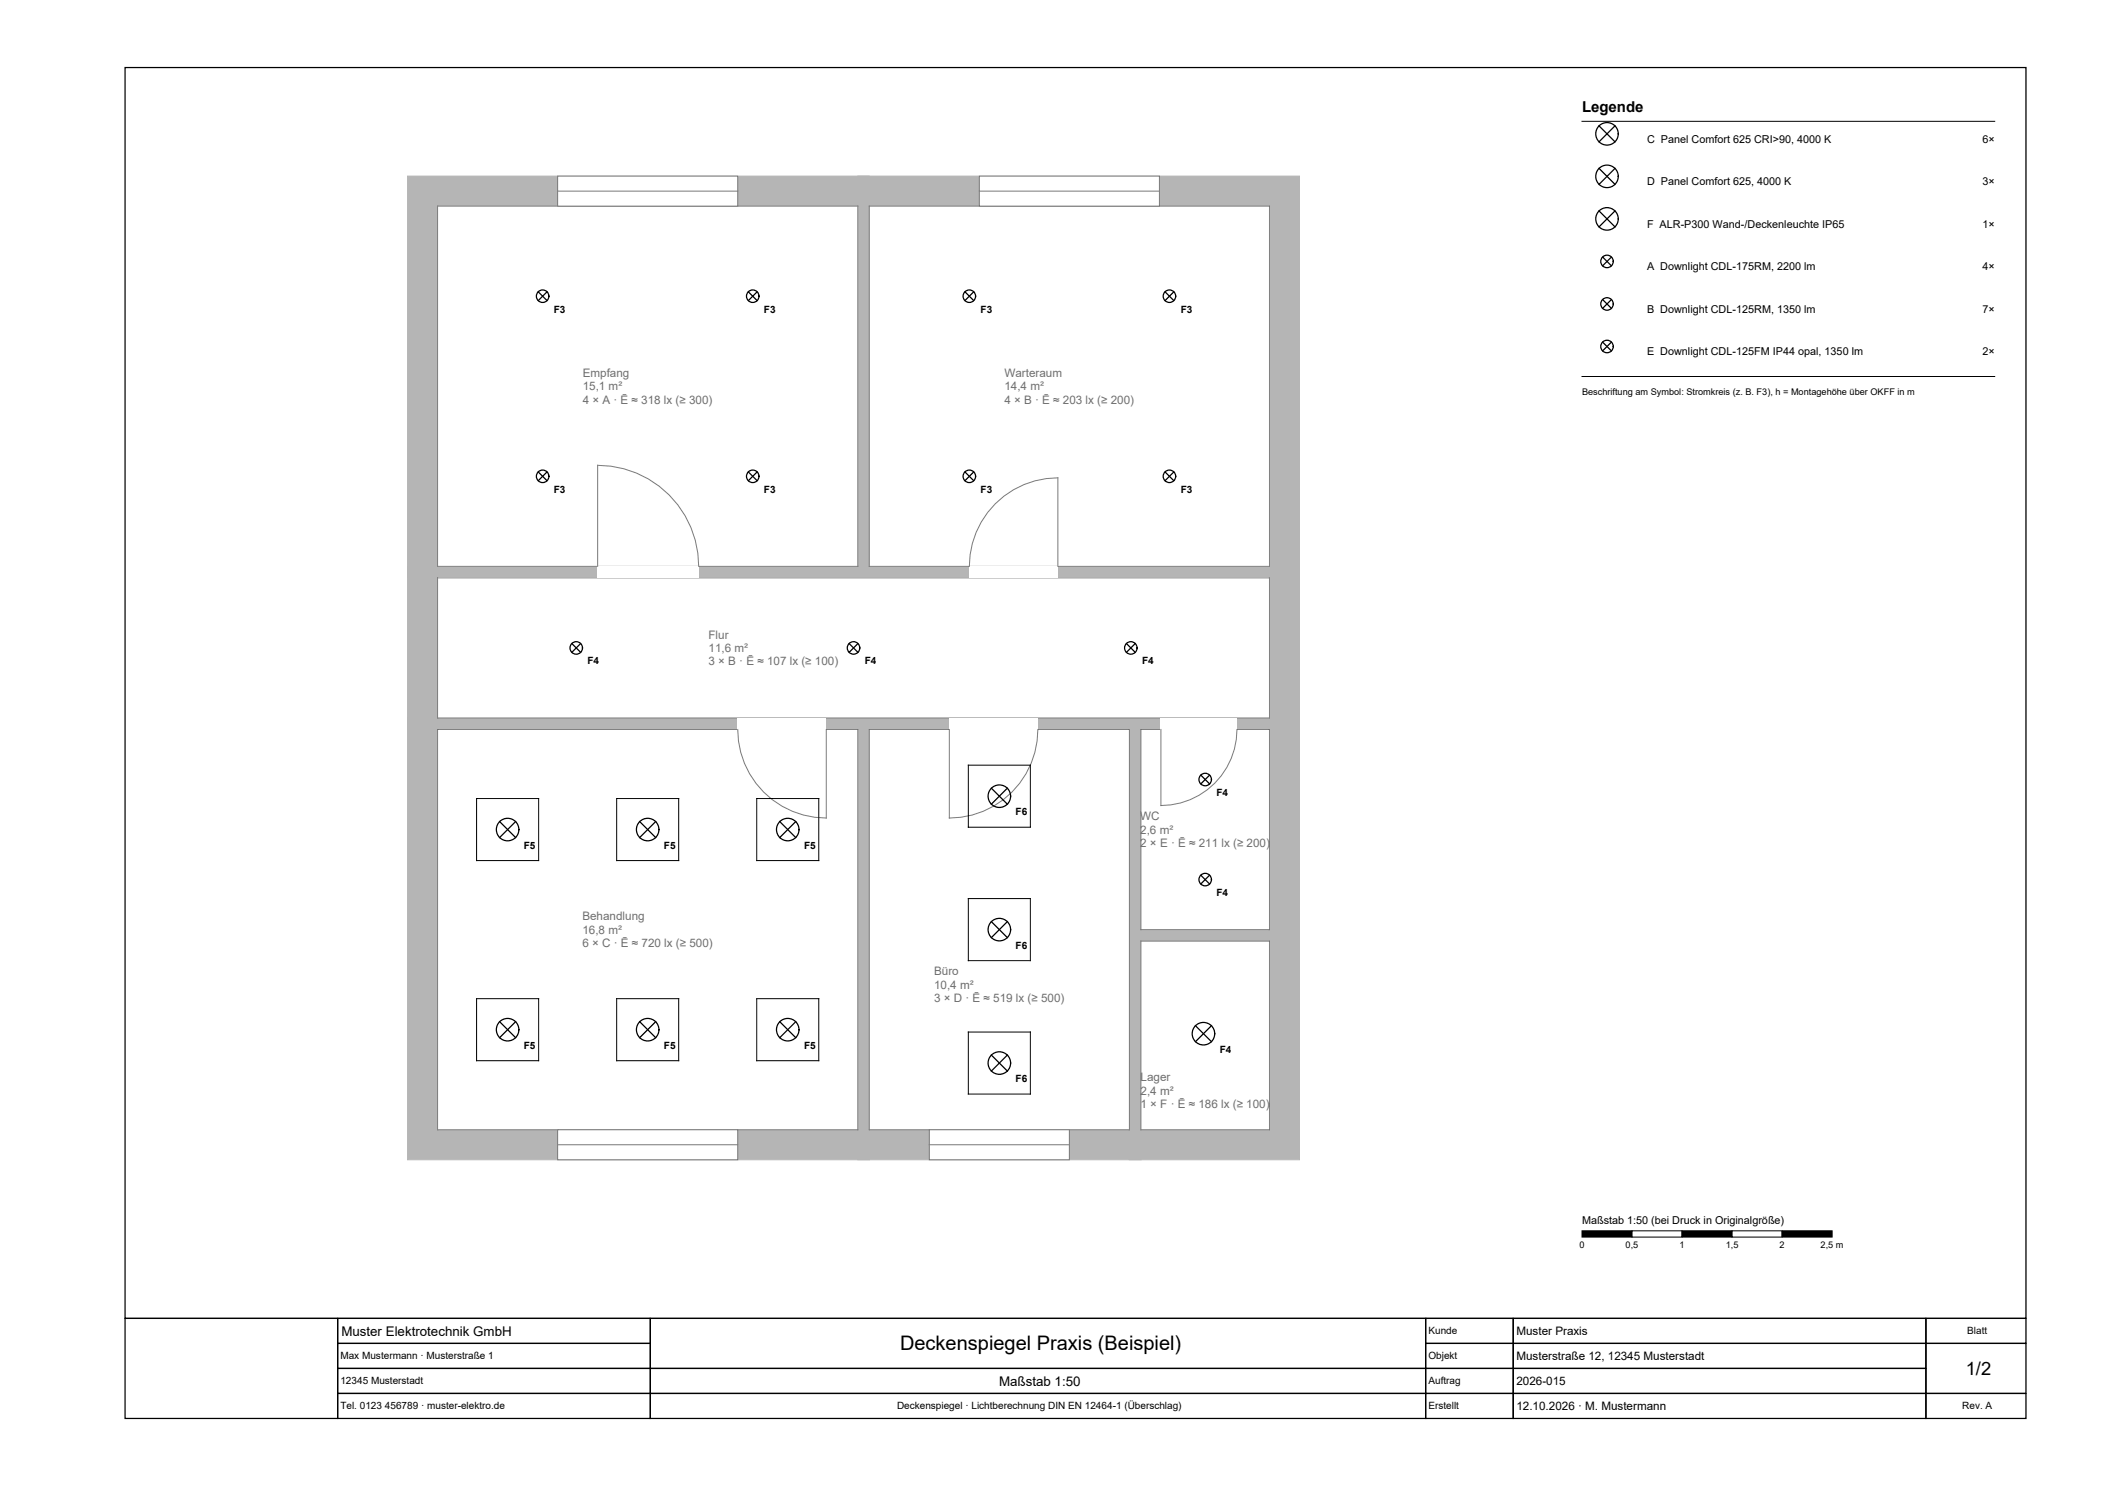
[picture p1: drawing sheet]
<svg xmlns="http://www.w3.org/2000/svg" width="420mm" height="297mm" viewBox="0 0 420 297" stroke-linecap="round" stroke-linejoin="round" font-family="sans-serif">
<g fill="#b5b5b5" stroke="#b5b5b5" stroke-width=".2">
<path d="M81.5 35.2h92.3v80.3h-92.3z" fill-rule="evenodd"/>
<path d="M171.5 35.2h88.3v80.3h-88.3z" fill-rule="evenodd"/>
<path d="M81.5 113.2h178.3v32.6h-178.3z" fill-rule="evenodd"/>
<path d="M81.5 143.5h92.3v88.3h-92.3z" fill-rule="evenodd"/>
<path d="M171.5 143.5h56.6v88.3h-56.6z" fill-rule="evenodd"/>
<path d="M225.8 143.5h34v44.6h-34z" fill-rule="evenodd"/>
<path d="M225.8 185.8h34v46h-34z" fill-rule="evenodd"/>
</g>
<g fill="#fff">
<path d="M87.5 41.2h84v72h-84z" fill-rule="evenodd"/>
<path d="M173.8 41.2h80v72h-80z" fill-rule="evenodd"/>
<path d="M87.5 115.5h166.3v28h-166.3z" fill-rule="evenodd"/>
<path d="M87.5 145.8h84v80h-84z" fill-rule="evenodd"/>
<path d="M173.8 145.8h52v80h-52z" fill-rule="evenodd"/>
<path d="M228.1 145.8h25.7v40h-25.7z" fill-rule="evenodd"/>
<path d="M228.1 188.1h25.7v37.7h-25.7z" fill-rule="evenodd"/>
</g>
<path d="M87.5 41.2h84v72h-84zM173.8 41.2h80v72h-80zM87.5 115.5h166.3v28h-166.3zM87.5 145.8h84v80h-84zM173.8 145.8h52v80h-52zM228.1 145.8h25.7v40h-25.7zM228.1 188.1h25.7v37.7h-25.7z" fill="none" stroke="#7a7a7a" stroke-width=".2"/>
<path d="M111.5 35.2h36v6h-36z" fill-rule="evenodd" fill="#fff" stroke="#7a7a7a" stroke-width=".2"/>
<path d="M111.5 38.2h36" fill="none" stroke="#7a7a7a" stroke-width=".2"/>
<path d="M195.8 35.2h36v6h-36z" fill-rule="evenodd" fill="#fff" stroke="#7a7a7a" stroke-width=".2"/>
<path d="M195.8 38.2h36" fill="none" stroke="#7a7a7a" stroke-width=".2"/>
<path d="M111.5 225.8h36v6h-36z" fill-rule="evenodd" fill="#fff" stroke="#7a7a7a" stroke-width=".2"/>
<path d="M111.5 228.8h36" fill="none" stroke="#7a7a7a" stroke-width=".2"/>
<path d="M185.8 225.8h28v6h-28z" fill-rule="evenodd" fill="#fff" stroke="#7a7a7a" stroke-width=".2"/>
<path d="M185.8 228.8h28" fill="none" stroke="#7a7a7a" stroke-width=".2"/>
<path d="M119.5 113.2h20.2v2.3h-20.2z" fill-rule="evenodd" fill="#fff"/>
<path d="M119.5 113.2v-20.2a20.2 20.2 0 0 1 20.2 20.2" fill="none" stroke="#7a7a7a" stroke-width=".2"/>
<path d="M193.8 113.2h17.7v2.3h-17.7z" fill-rule="evenodd" fill="#fff"/>
<path d="M193.8 113.2a17.7 17.7 0 0 1 17.7-17.7v17.7" fill="none" stroke="#7a7a7a" stroke-width=".2"/>
<path d="M147.5 143.5h17.7v2.3h-17.7z" fill-rule="evenodd" fill="#fff"/>
<path d="M147.5 145.8a17.7 17.7 0 0 0 17.7 17.7v-17.7" fill="none" stroke="#7a7a7a" stroke-width=".2"/>
<path d="M189.8 143.5h17.7v2.3h-17.7z" fill-rule="evenodd" fill="#fff"/>
<path d="M189.8 145.8v17.7a17.7 17.7 0 0 0 17.7-17.7" fill="none" stroke="#7a7a7a" stroke-width=".2"/>
<path d="M232.1 143.5h15.2v2.3h-15.2z" fill-rule="evenodd" fill="#fff"/>
<path d="M232.1 145.8v15.2a15.2 15.2 0 0 0 15.2-15.2" fill="none" stroke="#7a7a7a" stroke-width=".2"/>
<path d="M316.2 24.3h82.5M316.2 75.2h82.5M95.3 159.6h12.4v12.4h-12.4zM123.3 159.6h12.4v12.4h-12.4zM151.3 159.6h12.4v12.4h-12.4zM193.6 152.9h12.4v12.4h-12.4zM193.6 179.6h12.4v12.4h-12.4zM95.3 199.6h12.4v12.4h-12.4zM123.3 199.6h12.4v12.4h-12.4zM151.3 199.6h12.4v12.4h-12.4zM193.6 206.3h12.4v12.4h-12.4z" fill="none" stroke="#000" stroke-width=".2"/>
<path d="M316.2 246h10v1.2h-10z" fill-rule="evenodd" fill="#000" stroke="#000" stroke-width=".2"/>
<path d="M326.2 246h10v1.2h-10z" fill-rule="evenodd" fill="#fff" stroke="#000" stroke-width=".2"/>
<path d="M336.2 246h10v1.2h-10z" fill-rule="evenodd" fill="#000" stroke="#000" stroke-width=".2"/>
<path d="M346.2 246h10v1.2h-10z" fill-rule="evenodd" fill="#fff" stroke="#000" stroke-width=".2"/>
<path d="M356.2 246h10v1.2h-10z" fill-rule="evenodd" fill="#000" stroke="#000" stroke-width=".2"/>
<g fill="none" stroke="#000" stroke-width=".25">
<path d="M25 13.5h380v250h-380zM319.6 25.2l3.2 3.2M319.6 33.7l3.2 3.2M322.8 25.2l-3.2 3.2M322.8 33.7l-3.2 3.2M107.6 58.3l1.7 1.8M109.3 58.3l-1.7 1.8M149.6 58.3l1.7 1.8M151.3 58.3l-1.7 1.8M192.9 58.3l1.7 1.8M194.6 58.3l-1.7 1.8M232.9 58.3l1.7 1.8"/>
<path d="M234.6 58.3l-1.7 1.8M319.6 42.2l3.2 3.1M320.4 51.4l1.7 1.7M320.4 59.9l1.7 1.7M322.1 51.4l-1.7 1.7M322.1 59.9l-1.7 1.7M322.8 42.2l-3.2 3.1M320.4 68.4l1.7 1.7M322.1 68.4l-1.7 1.7M107.6 94.3l1.7 1.8M109.3 94.3l-1.7 1.8M149.6 94.3l1.7 1.8"/>
<path d="M151.3 94.3l-1.7 1.8M192.9 94.3l1.7 1.8M194.6 94.3l-1.7 1.8M232.9 94.3l1.7 1.8M234.6 94.3l-1.7 1.8M114.3 128.6l1.8 1.8M116.1 128.6l-1.8 1.8M169.7 128.6l1.8 1.8M171.5 128.6l-1.8 1.8M225.2 128.6l1.7 1.8M226.9 128.6l-1.7 1.8M198.2 157.5l3.2 3.2"/>
<path d="M201.4 157.5l-3.2 3.2M240 154.9l1.8 1.8M241.8 154.9l-1.8 1.8M99.9 164.2l3.2 3.2M103.1 164.2l-3.2 3.2M127.9 164.2l3.2 3.2M131.1 164.2l-3.2 3.2M155.9 164.2l3.2 3.2M159.1 164.2l-3.2 3.2M240 174.9l1.8 1.8M241.8 174.9l-1.8 1.8M198.2 184.2l3.2 3.2"/>
<path d="M201.4 184.2l-3.2 3.2M99.9 204.2l3.2 3.2M103.1 204.2l-3.2 3.2M127.9 204.2l3.2 3.2M131.1 204.2l-3.2 3.2M155.9 204.2l3.2 3.2M159.1 204.2l-3.2 3.2M198.2 210.9l3.2 3.2M201.4 210.9l-3.2 3.2M239 205l3.2 3.2M242.2 205l-3.2 3.2M25 263.5h42.5v20h-42.5z"/>
<path d="M67.5 263.5h62.5v5h-62.5zM67.5 268.5h62.5v5h-62.5zM67.5 273.5h62.5v5h-62.5zM67.5 278.5h62.5v5h-62.5zM130 263.5h155v10h-155zM130 273.5h155v5h-155zM130 278.5h155v5h-155zM285 263.5h17.5v5h-17.5zM285 268.5h17.5v5h-17.5zM285 273.5h17.5v5h-17.5zM285 278.5h17.5v5h-17.5zM302.5 263.5h82.5v5h-82.5z"/>
<path d="M302.5 268.5h82.5v5h-82.5zM302.5 273.5h82.5v5h-82.5zM302.5 278.5h82.5v5h-82.5zM385 263.5h20v5h-20zM385 268.5h20v10h-20zM385 278.5h20v5h-20z"/>
<circle cx="321.2" cy="35.3" r="2.25"/>
<circle cx="321.2" cy="26.8" r="2.25"/>
<circle cx="108.5" cy="59.2" r="1.25"/>
<circle cx="150.5" cy="59.2" r="1.25"/>
<circle cx="193.8" cy="59.2" r="1.25"/>
<circle cx="233.8" cy="59.2" r="1.25"/>
<circle cx="321.2" cy="43.7" r="2.25"/>
<circle cx="321.2" cy="52.3" r="1.25"/>
<circle cx="321.2" cy="69.3" r="1.25"/>
<circle cx="321.2" cy="60.8" r="1.25"/>
<circle cx="108.5" cy="95.2" r="1.25"/>
<circle cx="150.5" cy="95.2" r="1.25"/>
<circle cx="193.8" cy="95.2" r="1.25"/>
<circle cx="233.8" cy="95.2" r="1.25"/>
<circle cx="115.2" cy="129.5" r="1.25"/>
<circle cx="170.6" cy="129.5" r="1.25"/>
<circle cx="226.1" cy="129.5" r="1.25"/>
<circle cx="199.8" cy="159.1" r="2.25"/>
<circle cx="240.9" cy="155.8" r="1.25"/>
<circle cx="101.5" cy="165.8" r="2.25"/>
<circle cx="129.5" cy="165.8" r="2.25"/>
<circle cx="157.5" cy="165.8" r="2.25"/>
<circle cx="240.9" cy="175.8" r="1.25"/>
<circle cx="199.8" cy="185.8" r="2.25"/>
<circle cx="101.5" cy="205.8" r="2.25"/>
<circle cx="129.5" cy="205.8" r="2.25"/>
<circle cx="157.5" cy="205.8" r="2.25"/>
<circle cx="199.8" cy="212.5" r="2.25"/>
<circle cx="240.6" cy="206.6" r="2.25"/>
</g>
<text font-size="4" x="179.9" y="269.9">Deckenspiegel Praxis (Beispiel)</text>
<text font-size="3.7" x="393" y="274.8">1/2</text>
<text font-size="3" x="316.2" y="22.5">Legende</text>
<g font-size="2.7">
<text x="68.2" y="266.9">Muster Elektrotechnik GmbH</text>
<text x="199.7" y="276.9">Maßstab 1:50</text>
</g>
<g font-size="2.3" fill="#6e6e6e">
<text x="116.5" y="75.3">Empfang</text>
<text x="200.8" y="75.3">Warteraum</text>
<text x="116.5" y="78">15,1 m²</text>
<text x="116.5" y="80.7">4 × A · Ē ≈ 318 lx (≥ 300)</text>
<text x="200.8" y="78">14,4 m²</text>
<text x="200.8" y="80.7">4 × B · Ē ≈ 203 lx (≥ 200)</text>
<text x="141.6" y="127.6">Flur</text>
<text x="141.6" y="130.3">11,6 m²</text>
<text x="141.6" y="133">3 × B · Ē ≈ 107 lx (≥ 100)</text>
<text x="227.9" y="163.9">WC</text>
<text x="227.9" y="166.6">2,6 m²</text>
<text x="227.9" y="169.3">2 × E · Ē ≈ 211 lx (≥ 200)</text>
<text x="116.4" y="183.9">Behandlung</text>
<text x="116.4" y="186.6">16,8 m²</text>
<text x="116.4" y="189.3">6 × C · Ē ≈ 720 lx (≥ 500)</text>
<text x="186.7" y="194.9">Büro</text>
<text x="186.7" y="197.6">10,4 m²</text>
<text x="186.7" y="200.3">3 × D · Ē ≈ 519 lx (≥ 500)</text>
<text x="228" y="216.1">Lager</text>
<text x="228" y="218.8">2,4 m²</text>
<text x="228" y="221.4">1 × F · Ē ≈ 186 lx (≥ 100)</text>
</g>
<g font-size="2.3">
<text x="303.1" y="266.8">Muster Praxis</text>
<text x="303.1" y="271.8">Musterstraße 12, 12345 Musterstadt</text>
<text x="303.1" y="276.8">2026-015</text>
<text x="303.1" y="281.8">12.10.2026 · M. Mustermann</text>
</g>
<g font-size="2.2">
<text x="329.2" y="28.5">C Panel Comfort 625 CRI&gt;90, 4000 K</text>
<text x="396.3" y="28.5">6×</text>
<text x="329.2" y="37">D Panel Comfort 625, 4000 K</text>
<text x="396.3" y="37">3×</text>
<text x="329.2" y="45.5">F ALR-P300 Wand-/Deckenleuchte IP65</text>
<text x="396.3" y="45.5">1×</text>
<text x="329.2" y="54">A Downlight CDL-175RM, 2200 lm</text>
<text x="396.3" y="54">4×</text>
<text x="329.2" y="62.5">B Downlight CDL-125RM, 1350 lm</text>
<text x="396.3" y="62.5">7×</text>
<text x="329.2" y="71">E Downlight CDL-125FM IP44 opal, 1350 lm</text>
<text x="396.3" y="71">2×</text>
<text x="316.2" y="244.5">Maßstab 1:50 (bei Druck in Originalgröße)</text>
</g>
<g font-size="2">
<text x="110.7" y="62.5">F3</text>
<text x="152.7" y="62.5">F3</text>
<text x="196" y="62.5">F3</text>
<text x="236" y="62.5">F3</text>
<text x="110.7" y="98.5">F3</text>
<text x="152.7" y="98.5">F3</text>
<text x="196" y="98.5">F3</text>
<text x="236" y="98.5">F3</text>
<text x="117.4" y="132.8">F4</text>
<text x="172.9" y="132.8">F4</text>
<text x="228.3" y="132.8">F4</text>
<text x="243.2" y="159.1">F4</text>
<text x="203" y="162.9">F6</text>
<text x="104.7" y="169.6">F5</text>
<text x="132.7" y="169.6">F5</text>
<text x="160.7" y="169.6">F5</text>
<text x="243.2" y="179.1">F4</text>
<text x="203" y="189.6">F6</text>
<text x="104.7" y="209.6">F5</text>
<text x="132.7" y="209.6">F5</text>
<text x="160.7" y="209.6">F5</text>
<text x="243.8" y="210.4">F4</text>
<text x="203" y="216.3">F6</text>
<text x="285.6" y="266.7">Kunde</text>
<text x="393.3" y="266.7">Blatt</text>
<text x="68.1" y="271.7">Max Mustermann · Musterstraße 1</text>
<text x="285.6" y="271.7">Objekt</text>
<text x="68.1" y="276.7">12345 Musterstadt</text>
<text x="68.1" y="281.7">Tel. 0123 456789 · muster-elektro.de</text>
<text x="179.3" y="281.7">Deckenspiegel · Lichtberechnung DIN EN 12464-1 (Überschlag)</text>
<text x="285.6" y="276.7">Auftrag</text>
<text x="285.6" y="281.7">Erstellt</text>
<text x="392.3" y="281.7">Rev. A</text>
</g>
<g font-size="1.8">
<text x="316.2" y="78.9">Beschriftung am Symbol: Stromkreis (z. B. F3), h = Montagehöhe über OKFF in m</text>
<text x="315.7" y="249.4">0</text>
<text x="325" y="249.4">0,5</text>
<text x="335.7" y="249.4">1</text>
<text x="345" y="249.4">1,5</text>
<text x="355.7" y="249.4">2</text>
<text x="364" y="249.4">2,5 m</text>
</g>
</svg>
